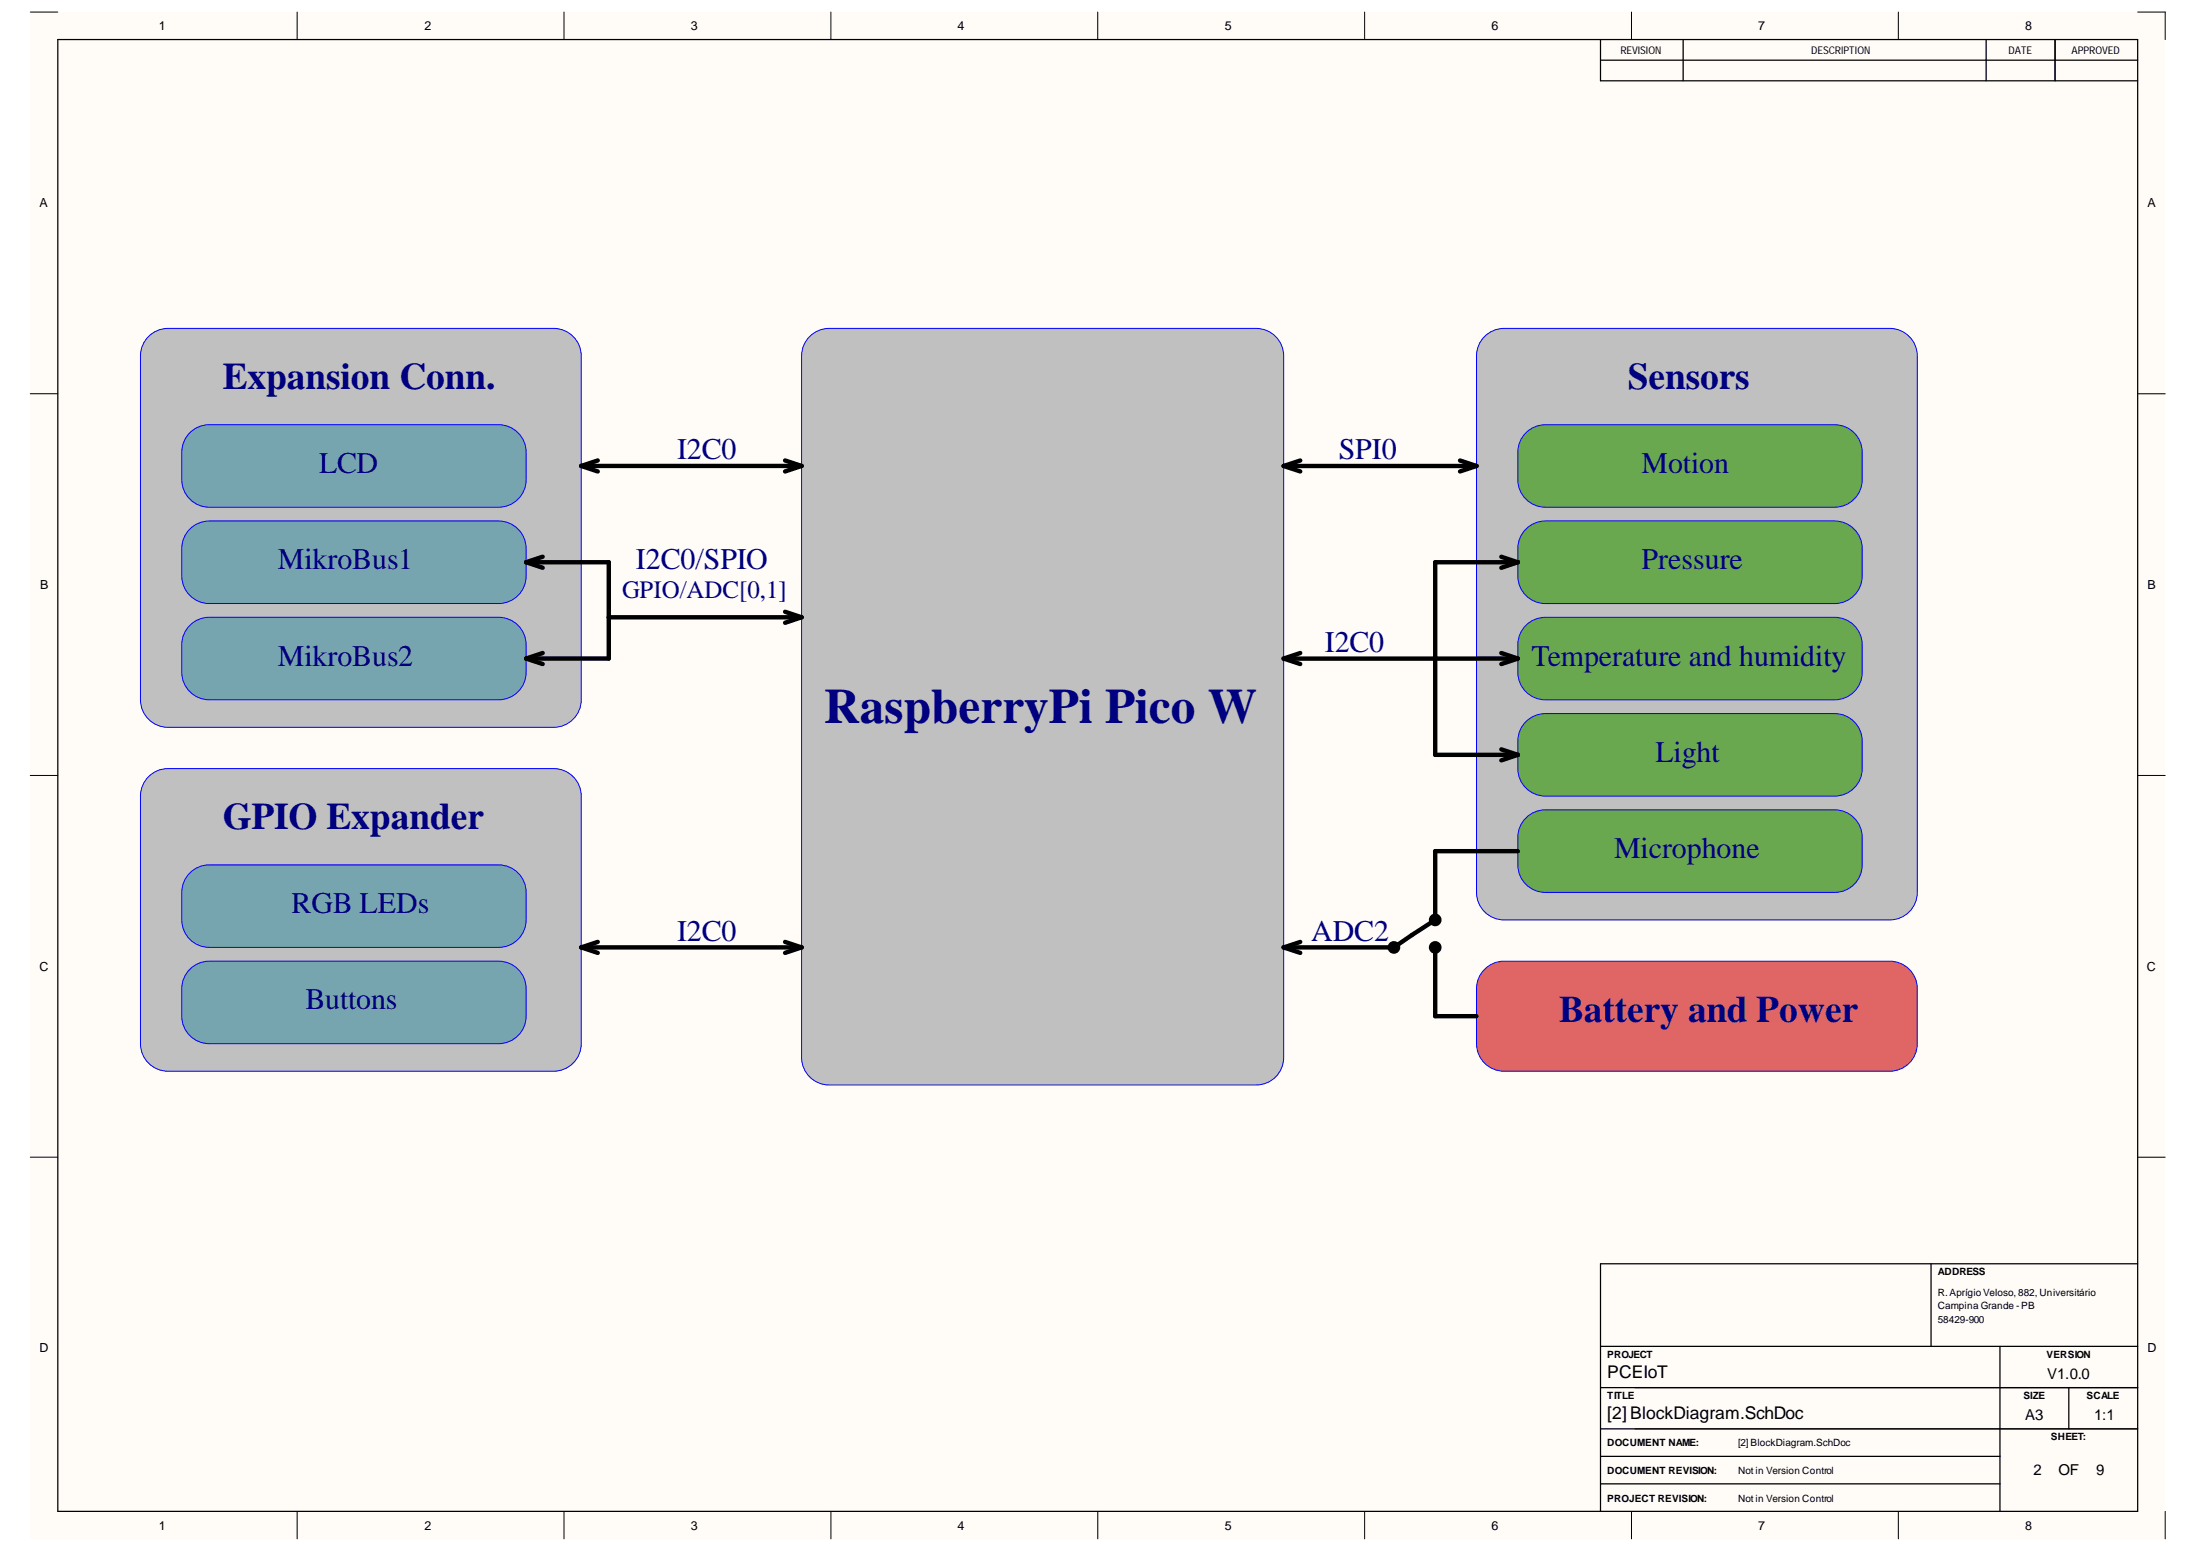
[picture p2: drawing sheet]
<svg xmlns="http://www.w3.org/2000/svg" width="297mm" height="210mm" viewBox="0 0 297 210" stroke-linecap="round" stroke-linejoin="round" font-family="sans-serif">
<g fill="#fffcf8">
<path d="M4.1 1.6h288.5v206.4h-288.5z" fill-rule="evenodd"/>
<path d="M7.8 5.3h281.1v199h-281.1z" fill-rule="evenodd"/>
</g>
<g fill="none" stroke="#000" stroke-width=".14">
<path d="M4.1 1.6h3.7M40.2 1.6v3.7M76.2 1.6v3.7M112.3 1.6v3.7M148.3 1.6v3.7M184.4 1.6v3.7M220.5 1.6v3.7M256.5 1.6v3.7M277.7 8.1v2.8M288.9 1.6h3.7v3.7M4.1 53.2h3.7M288.9 53.2h3.7"/>
<path d="M4.1 104.8h3.7M288.9 104.8h3.7M4.1 156.4h3.7M288.9 156.4h3.7M220.9 193.1h68M40.2 204.3v3.7M76.2 204.3v3.7M112.3 204.3v3.7M148.4 204.3v3.7M184.4 204.3v3.7M220.5 204.3v3.7M256.5 204.3v3.7"/>
<path d="M292.6 204.3v3.7"/>
</g>
<g fill="none" stroke="#000" stroke-width=".17">
<path d="M7.8 5.3h281.1v199h-281.1zM216.3 5.3v5.6h72.6M216.3 8.1h72.6M227.5 5.3v5.6M268.4 5.3v5.6M277.7 5.3v5.6M261 170.8v11.2M288.9 170.8h-72.6v33.5M216.3 182h72.6M216.3 187.5h72.6M216.3 193.1h72.6M216.3 196.8h54"/>
<path d="M270.3 182v22.3M279.6 187.5v5.6M216.3 200.6h54"/>
</g>
<path d="M109.4 45.5a3.7 3.7 0 0 1 2.7-1.1h57.7a3.7 3.7 0 0 1 3.7 3.7v94.8a3.7 3.7 0 0 1-3.7 3.8h-57.7a3.7 3.7 0 0 1-3.8-3.8v-94.8a3.7 3.7 0 0 1 1.1-2.6z" fill="#c0c0c0"/>
<path d="M109.4 45.5a3.7 3.7 0 0 1 2.7-1.1h57.7a3.7 3.7 0 0 1 3.7 3.7v94.8a3.7 3.7 0 0 1-3.7 3.8h-57.7a3.7 3.7 0 0 1-3.8-3.8v-94.8a3.7 3.7 0 0 1 1.1-2.6z" fill="none" stroke="#00f" stroke-width=".14"/>
<path d="M200.6 45.5a3.7 3.7 0 0 1 2.7-1.1h52.1a3.7 3.7 0 0 1 3.7 3.7v72.5a3.7 3.7 0 0 1-3.7 3.7h-52.1a3.7 3.7 0 0 1-3.8-3.7v-72.5a3.7 3.7 0 0 1 1.1-2.6z" fill="#c0c0c0"/>
<path d="M200.6 45.5a3.7 3.7 0 0 1 2.7-1.1h52.1a3.7 3.7 0 0 1 3.7 3.7v72.5a3.7 3.7 0 0 1-3.7 3.7h-52.1a3.7 3.7 0 0 1-3.8-3.7v-72.5a3.7 3.7 0 0 1 1.1-2.6z" fill="none" stroke="#00f" stroke-width=".14"/>
<path d="M200.6 131a3.7 3.7 0 0 1 2.7-1.1h52.1a3.7 3.7 0 0 1 3.7 3.7v7.5a3.7 3.7 0 0 1-3.7 3.7h-52.1a3.7 3.7 0 0 1-3.8-3.7v-7.5a3.7 3.7 0 0 1 1.1-2.6z" fill="#e06666"/>
<path d="M200.6 131a3.7 3.7 0 0 1 2.7-1.1h52.1a3.7 3.7 0 0 1 3.7 3.7v7.5a3.7 3.7 0 0 1-3.7 3.7h-52.1a3.7 3.7 0 0 1-3.8-3.7v-7.5a3.7 3.7 0 0 1 1.1-2.6z" fill="none" stroke="#00f" stroke-width=".14"/>
<path d="M206.2 58.5a3.7 3.7 0 0 1 2.7-1.1h39a3.7 3.7 0 0 1 3.8 3.7v3.7a3.7 3.7 0 0 1-3.8 3.8h-39a3.7 3.7 0 0 1-3.8-3.8v-3.7a3.7 3.7 0 0 1 1.1-2.6z" fill="#6aa84f"/>
<path d="M206.2 58.5a3.7 3.7 0 0 1 2.7-1.1h39a3.7 3.7 0 0 1 3.8 3.7v3.7a3.7 3.7 0 0 1-3.8 3.8h-39a3.7 3.7 0 0 1-3.8-3.8v-3.7a3.7 3.7 0 0 1 1.1-2.6z" fill="none" stroke="#00f" stroke-width=".14"/>
<path d="M206.2 71.5a3.7 3.7 0 0 1 2.7-1.1h39a3.7 3.7 0 0 1 3.8 3.7v3.8a3.7 3.7 0 0 1-3.8 3.7h-39a3.7 3.7 0 0 1-3.8-3.7v-3.8a3.7 3.7 0 0 1 1.1-2.6z" fill="#6aa84f"/>
<path d="M206.2 71.5a3.7 3.7 0 0 1 2.7-1.1h39a3.7 3.7 0 0 1 3.8 3.7v3.8a3.7 3.7 0 0 1-3.8 3.7h-39a3.7 3.7 0 0 1-3.8-3.7v-3.8a3.7 3.7 0 0 1 1.1-2.6z" fill="none" stroke="#00f" stroke-width=".14"/>
<path d="M206.2 84.5a3.7 3.7 0 0 1 2.7-1.1h39a3.7 3.7 0 0 1 3.8 3.8v3.7a3.7 3.7 0 0 1-3.8 3.7h-39a3.7 3.7 0 0 1-3.8-3.7v-3.7a3.7 3.7 0 0 1 1.1-2.7z" fill="#6aa84f"/>
<path d="M206.2 84.5a3.7 3.7 0 0 1 2.7-1.1h39a3.7 3.7 0 0 1 3.8 3.8v3.7a3.7 3.7 0 0 1-3.8 3.7h-39a3.7 3.7 0 0 1-3.8-3.7v-3.7a3.7 3.7 0 0 1 1.1-2.7z" fill="none" stroke="#00f" stroke-width=".14"/>
<path d="M206.2 97.5a3.7 3.7 0 0 1 2.7-1.1h39a3.7 3.7 0 0 1 3.8 3.8v3.7a3.7 3.7 0 0 1-3.8 3.7h-39a3.7 3.7 0 0 1-3.8-3.7v-3.7a3.7 3.7 0 0 1 1.1-2.7z" fill="#6aa84f"/>
<path d="M206.2 97.5a3.7 3.7 0 0 1 2.7-1.1h39a3.7 3.7 0 0 1 3.8 3.8v3.7a3.7 3.7 0 0 1-3.8 3.7h-39a3.7 3.7 0 0 1-3.8-3.7v-3.7a3.7 3.7 0 0 1 1.1-2.7z" fill="none" stroke="#00f" stroke-width=".14"/>
<path d="M206.2 110.5a3.7 3.7 0 0 1 2.7-1h39a3.7 3.7 0 0 1 3.8 3.7v3.7a3.7 3.7 0 0 1-3.8 3.7h-39a3.7 3.7 0 0 1-3.8-3.7v-3.7a3.7 3.7 0 0 1 1.1-2.7z" fill="#6aa84f"/>
<path d="M206.2 110.5a3.7 3.7 0 0 1 2.7-1h39a3.7 3.7 0 0 1 3.8 3.7v3.7a3.7 3.7 0 0 1-3.8 3.7h-39a3.7 3.7 0 0 1-3.8-3.7v-3.7a3.7 3.7 0 0 1 1.1-2.7z" fill="none" stroke="#00f" stroke-width=".14"/>
<path d="M20.1 45.5a3.7 3.7 0 0 1 2.6-1.1h52.1a3.7 3.7 0 0 1 3.7 3.7v46.5a3.7 3.7 0 0 1-3.7 3.7h-52.1a3.7 3.7 0 0 1-3.7-3.7v-46.5a3.7 3.7 0 0 1 1.1-2.6z" fill="#c0c0c0"/>
<path d="M20.1 45.5a3.7 3.7 0 0 1 2.6-1.1h52.1a3.7 3.7 0 0 1 3.7 3.7v46.5a3.7 3.7 0 0 1-3.7 3.7h-52.1a3.7 3.7 0 0 1-3.7-3.7v-46.5a3.7 3.7 0 0 1 1.1-2.6z" fill="none" stroke="#00f" stroke-width=".14"/>
<path d="M25.7 58.5a3.7 3.7 0 0 1 2.6-1.1h39.1a3.7 3.7 0 0 1 3.7 3.7v3.7a3.7 3.7 0 0 1-3.7 3.8h-39.1a3.7 3.7 0 0 1-3.7-3.8v-3.7a3.7 3.7 0 0 1 1.1-2.6z" fill="#76a5af"/>
<path d="M25.7 58.5a3.7 3.7 0 0 1 2.6-1.1h39.1a3.7 3.7 0 0 1 3.7 3.7v3.7a3.7 3.7 0 0 1-3.7 3.8h-39.1a3.7 3.7 0 0 1-3.7-3.8v-3.7a3.7 3.7 0 0 1 1.1-2.6z" fill="none" stroke="#00f" stroke-width=".14"/>
<path d="M25.7 71.5a3.7 3.7 0 0 1 2.6-1.1h39.1a3.7 3.7 0 0 1 3.7 3.7v3.8a3.7 3.7 0 0 1-3.7 3.7h-39.1a3.7 3.7 0 0 1-3.7-3.7v-3.8a3.7 3.7 0 0 1 1.1-2.6z" fill="#76a5af"/>
<path d="M25.7 71.5a3.7 3.7 0 0 1 2.6-1.1h39.1a3.7 3.7 0 0 1 3.7 3.7v3.8a3.7 3.7 0 0 1-3.7 3.7h-39.1a3.7 3.7 0 0 1-3.7-3.7v-3.8a3.7 3.7 0 0 1 1.1-2.6z" fill="none" stroke="#00f" stroke-width=".14"/>
<path d="M25.7 84.5a3.7 3.7 0 0 1 2.6-1.1h39.1a3.7 3.7 0 0 1 3.7 3.7v3.8a3.7 3.7 0 0 1-3.7 3.7h-39.1a3.7 3.7 0 0 1-3.7-3.7v-3.8a3.7 3.7 0 0 1 1.1-2.6z" fill="#76a5af"/>
<path d="M25.7 84.5a3.7 3.7 0 0 1 2.6-1.1h39.1a3.7 3.7 0 0 1 3.7 3.7v3.8a3.7 3.7 0 0 1-3.7 3.7h-39.1a3.7 3.7 0 0 1-3.7-3.7v-3.8a3.7 3.7 0 0 1 1.1-2.6z" fill="none" stroke="#00f" stroke-width=".14"/>
<path d="M20.1 105a3.7 3.7 0 0 1 2.6-1.1h52.1a3.7 3.7 0 0 1 3.7 3.7v33.5a3.7 3.7 0 0 1-3.7 3.7h-52.1a3.7 3.7 0 0 1-3.7-3.7v-33.5a3.7 3.7 0 0 1 1.1-2.6z" fill="#c0c0c0"/>
<path d="M20.1 105a3.7 3.7 0 0 1 2.6-1.1h52.1a3.7 3.7 0 0 1 3.7 3.7v33.5a3.7 3.7 0 0 1-3.7 3.7h-52.1a3.7 3.7 0 0 1-3.7-3.7v-33.5a3.7 3.7 0 0 1 1.1-2.6z" fill="none" stroke="#00f" stroke-width=".14"/>
<path d="M25.7 118a3.7 3.7 0 0 1 2.6-1.1h39.1a3.7 3.7 0 0 1 3.7 3.7v3.7a3.7 3.7 0 0 1-3.7 3.7h-39.1a3.7 3.7 0 0 1-3.7-3.7v-3.7a3.7 3.7 0 0 1 1.1-2.6z" fill="#76a5af"/>
<path d="M25.7 118a3.7 3.7 0 0 1 2.6-1.1h39.1a3.7 3.7 0 0 1 3.7 3.7v3.7a3.7 3.7 0 0 1-3.7 3.7h-39.1a3.7 3.7 0 0 1-3.7-3.7v-3.7a3.7 3.7 0 0 1 1.1-2.6z" fill="none" stroke="#00f" stroke-width=".14"/>
<path d="M25.7 131a3.7 3.7 0 0 1 2.6-1.1h39.1a3.7 3.7 0 0 1 3.7 3.7v3.7a3.7 3.7 0 0 1-3.7 3.8h-39.1a3.7 3.7 0 0 1-3.7-3.8v-3.7a3.7 3.7 0 0 1 1.1-2.6z" fill="#76a5af"/>
<path d="M25.7 131a3.7 3.7 0 0 1 2.6-1.1h39.1a3.7 3.7 0 0 1 3.7 3.7v3.7a3.7 3.7 0 0 1-3.7 3.8h-39.1a3.7 3.7 0 0 1-3.7-3.8v-3.7a3.7 3.7 0 0 1 1.1-2.6z" fill="none" stroke="#00f" stroke-width=".14"/>
<g fill="none" stroke="#000" stroke-width=".59">
<path d="M71.1 76h11.2v13h-11.2M71.1 76l2.2 .7M73.3 75.2l-2.2 .8M78.5 63h29.8M78.5 63l2.3 .7M80.8 62.2l-2.3 .8M106.1 62.2l2.2 .8M108.3 63l-2.2 .7M173.5 63h26M173.5 63l2.2 .7M175.7 62.2l-2.2 .8M197.3 62.2l2.2 .8"/>
<path d="M199.5 63l-2.2 .7M202.9 75.3l2.2 .7M205.1 76h-11.1v26h11.1M205.1 76l-2.2 .7M71.1 89l2.2 .8M73.3 88.3l-2.2 .7M82.3 83.4h26M106.1 82.7l2.2 .7M108.3 83.4l-2.2 .8M173.5 89h31.6M173.5 89l2.2 .8M175.7 88.3l-2.2 .7"/>
<path d="M202.9 88.3l2.2 .7M205.1 89l-2.2 .8M202.9 101.3l2.2 .7M205.1 115h-11.1v9.3l-5.6 3.8h-14.9M205.1 102l-2.2 .8M78.5 128h29.8M78.5 128l2.3 .8M80.8 127.3l-2.3 .7M106.1 127.3l2.2 .7M108.3 128l-2.2 .8M173.5 128.1l2.2 .7M175.7 127.3l-2.2 .8"/>
<path d="M194 128.1v9.2h5.5"/>
<circle cx="188.4" cy="128.1" r=".56"/>
<circle cx="194" cy="128.1" r=".56"/>
<circle cx="194" cy="124.3" r=".56"/>
</g>
<g fill="#000">
<circle cx="188.4" cy="128.1" r=".56"/>
<circle cx="194" cy="128.1" r=".56"/>
<circle cx="194" cy="124.3" r=".56"/>
</g>
<text font-size="6.7" fill="#000080" x="111.4" y="97.7">RaspberryPi Pico W</text>
<g font-size="5.1" fill="#000080">
<text x="30.1" y="52.5">Expansion Conn.</text>
<text x="220" y="52.5">Sensors</text>
<text x="30.1" y="112">GPIO Expander</text>
<text x="210.7" y="138.1">Battery and Power</text>
</g>
<g font-size="4.1" fill="#000080">
<text x="43.1" y="64">LCD</text>
<text x="91.5" y="62.1">I2C0</text>
<text x="180.9" y="62.1">SPI0</text>
<text x="221.9" y="64">Motion</text>
<text x="37.6" y="77">MikroBus1</text>
<text x="85.9" y="77">I2C0/SPIO</text>
<text x="221.9" y="77">Pressure</text>
<text x="37.6" y="90">MikroBus2</text>
<text x="179.1" y="88.1">I2C0</text>
<text x="207" y="90">Temperature and humidity</text>
<text x="223.7" y="103">Light</text>
<text x="218.1" y="116">Microphone</text>
<text x="39.4" y="123.4">RGB LEDs</text>
<text x="91.5" y="127.1">I2C0</text>
<text x="177.2" y="127.1">ADC2</text>
<text x="41.3" y="136.4">Buttons</text>
</g>
<text font-size="3.4" fill="#000080" x="84.1" y="80.9">GPIO/ADC[0,1]</text>
<g font-size="2.4">
<text x="217.2" y="191.9">[2] BlockDiagram.SchDoc</text>
<text x="217.2" y="186.3">PCEIoT</text>
</g>
<g font-size="2">
<text x="273.7" y="191.9">A3</text>
<text x="276.7" y="186.4">V1.0.0</text>
<text x="283" y="191.9">1:1</text>
<text x="274.8" y="199.4">2</text>
<text x="278.2" y="199.4">OF</text>
<text x="283.3" y="199.4">9</text>
</g>
<g font-size="1.7">
<text x="21.5" y="4.1">1</text>
<text x="57.3" y="4.1">2</text>
<text x="93.4" y="4.1">3</text>
<text x="129.4" y="4.1">4</text>
<text x="165.5" y="4.1">5</text>
<text x="201.6" y="4.1">6</text>
<text x="237.6" y="4.1">7</text>
<text x="273.7" y="4.1">8</text>
<text x="5.3" y="28">A</text>
<text x="290.2" y="28">A</text>
<text x="5.4" y="79.6">B</text>
<text x="290.2" y="79.6">B</text>
<text x="5.3" y="131.2">C</text>
<text x="290.1" y="131.2">C</text>
<text x="5.3" y="182.7">D</text>
<text x="290.2" y="182.7">D</text>
<text x="21.5" y="206.7">1</text>
<text x="57.3" y="206.7">2</text>
<text x="93.4" y="206.7">3</text>
<text x="129.4" y="206.7">4</text>
<text x="165.5" y="206.7">5</text>
<text x="201.6" y="206.7">6</text>
<text x="237.6" y="206.7">7</text>
<text x="273.7" y="206.7">8</text>
</g>
<g font-size="1.4">
<text x="219" y="7.4">REVISION</text>
<text x="244.8" y="7.4">DESCRIPTION</text>
<text x="271.4" y="7.4">DATE</text>
<text x="280" y="7.4">APPROVED</text>
<text x="261.9" y="172.3">ADDRESS</text>
<text x="261.9" y="178.8">58429-900</text>
<text x="261.9" y="175.1">R.Aprígio Veloso, 882, Universitário</text>
<text x="261.9" y="177">Campina Grande -PB</text>
<text x="217.2" y="183.5">PROJECT</text>
<text x="276.6" y="183.5">VERSION</text>
<text x="217.2" y="189.1">TITLE</text>
<text x="273.5" y="189.1">SIZE</text>
<text x="282" y="189.1">SCALE</text>
<text x="217.2" y="195.4">DOCUMENT NAME:</text>
<text x="234.9" y="195.4">[2] BlockDiagram.SchDoc</text>
<text x="277.2" y="194.6">SHEET:</text>
<text x="217.2" y="203">PROJECT REVISION:</text>
<text x="217.2" y="199.3">DOCUMENT REVISION:</text>
<text x="234.9" y="203">Not in Version Control</text>
<text x="234.9" y="199.3">Not in Version Control</text>
</g>
</svg>
